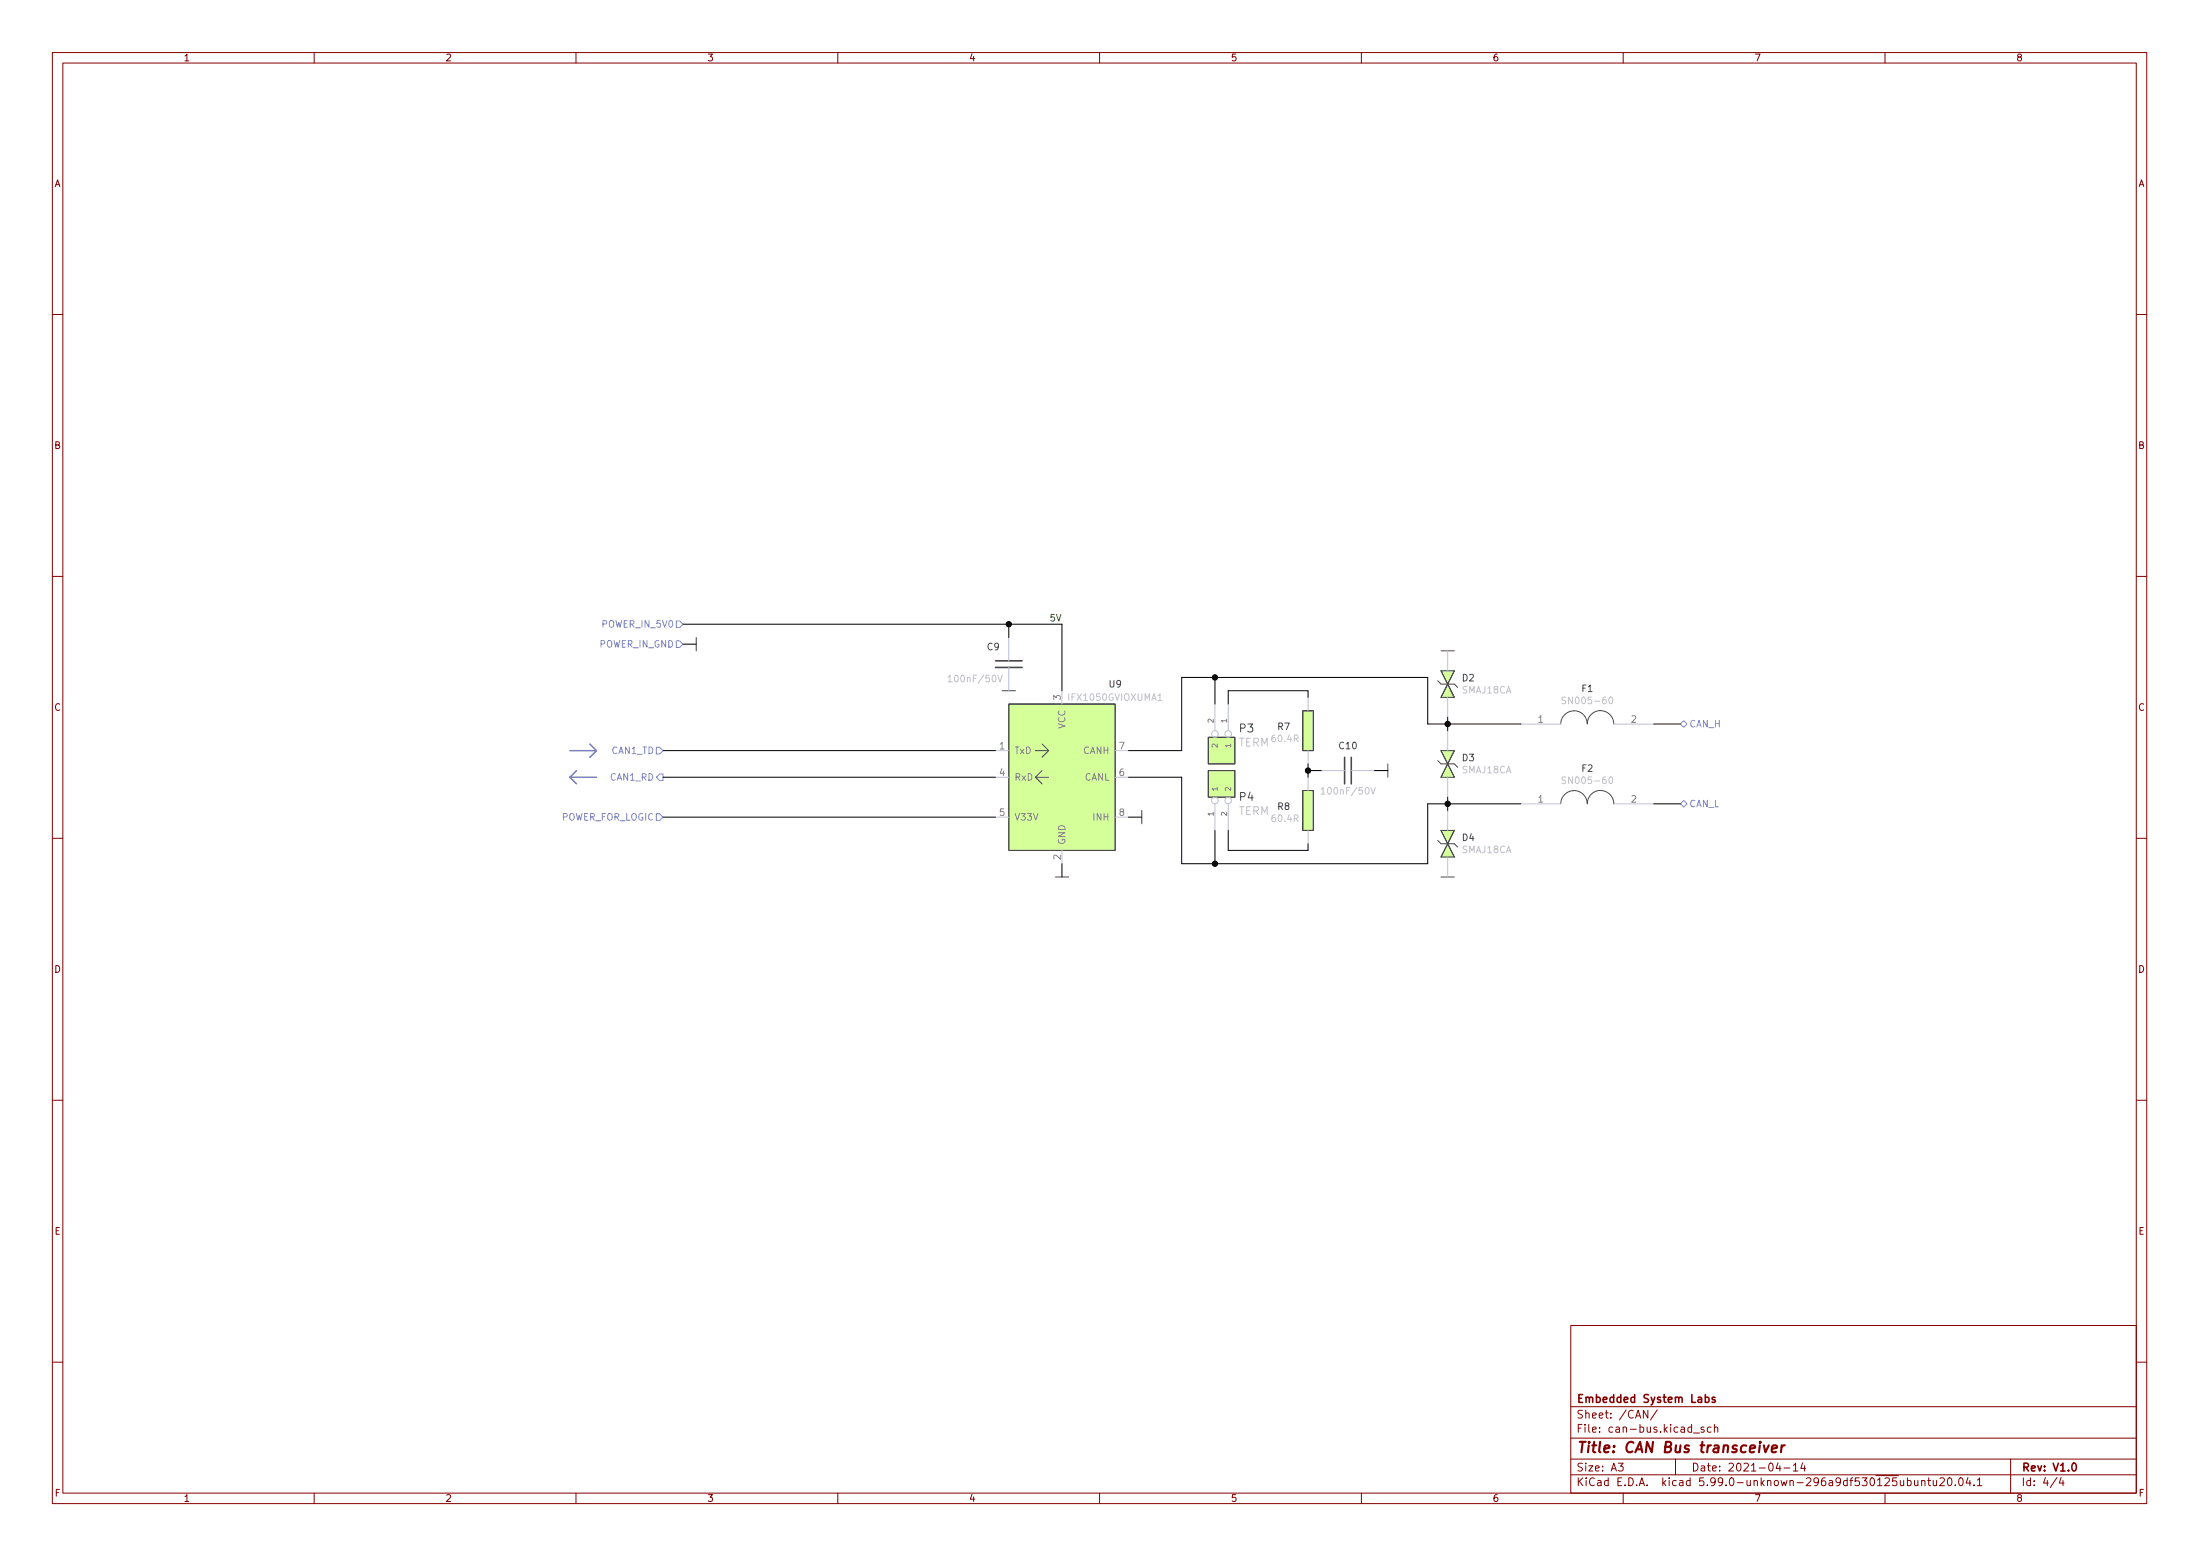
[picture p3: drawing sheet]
<svg xmlns="http://www.w3.org/2000/svg" width="420mm" height="297mm" viewBox="0 0 420 297" stroke-linecap="round" stroke-linejoin="round" font-family="sans-serif">
<g fill="none" stroke="#840000" stroke-width=".19">
<path d="M10 10h400v277h-400zM12 12h396v273h-396zM60 10v2M110 10v2M160 10v2M210 10v2M260 10v2M310 10v2M360 10v2M10 60h2M408 60h2M10 110h2"/>
<path d="M408 110h2M10 160h2M408 160h2M10 210h2M408 210h2M300 253h108v32h-108zM10 260h2M300 278.5h108M300 274.5h108M300 268.5h108M309.1 279.3h.9l-.5 .6 .4 .1v.7l-.2 .1-.6-.1M314.7 269.2v1.5l-.8-1.5v1.5"/>
<path d="M316.5 269.1l-1.3 2M320 278.5v3M323.4 273.6h1.2M325.4 272.5l-.3-.1-.2 .2v.2l.5 .2v.3h-.5M326.8 272.5l-.4-.1-.3 .3 .1 .6h.6M327.4 272.6l.2-.2 .4 .1 .1 .9M327.4 271.9v1.5M339.6 279.2l-.4 1.1h.9M339.9 279.8v1M342.5 279.7l.4-.4v1.5M344.3 279.2l-.4 1.1h1M344.6 279.8v1"/>
<path d="M384 278.5v6.5M408 260h2M60 285v2M110 285v2M160 285v2M210 285v2M260 285v2M300 281.5h108M310 285v2M340.7 280.2h1.2M342.5 280.8h.9M360 285v2"/>
<path d="M365.6 282.6l.1 .9 .4 .1 .2-.1M366.3 282.6v1M367 282.8l.2-.2 .4 .1v.9M367 282.6v1M368.1 282.6h.6M368.4 282.1v1.3l.3 .2M369.2 282.6l.1 .9 .3 .1 .3-.1M369.9 282.6v1M370.5 282.3l.6-.2 .2 .2 .1 .2-1 1.1h1M372.1 282.2l.2-.1a.8 .8 0 0 1 .5 .8 .8 .8 0 0 1-.5 .7 1 1 0 0 1-.2-1.4zM373.4 283.5v.1M374.3 282.2l.1-.1a.8 .8 0 0 1 .5 .8 .8 .8 0 0 1-.5 .7 1 1 0 0 1-.1-1.4z"/>
<path d="M375.9 282l-.4 1.1h.9M376.2 282.6v1M377 283.5v.1M377.6 282.5l.5-.4v1.5M377.6 283.6h.9M392.9 282l-1.3 2M393.6 282l-.3 1.1h.9M394 282.6v1"/>
</g>
<path d="M325.7 266.8l.4-.1 .3 .3-.1 .6h-.6M327.5 266.8l-.3-.1-.2 .2v.2l.5 .2v.3h-.5M395.9 279.4l.1-.1a.8 .8 0 0 1 .6 .8 .8 .8 0 0 1-.6 .7 1 1 0 0 1-.1-1.4z" fill="none" stroke="#840000" stroke-width=".3"/>
<path d="M336.9 275.9l.3 1.3 .6-1.3M338.4 276.6l1-.2-.1-.4h-.7l-.3 1 .3 .2 .6-.1M340.3 275.9l-.2 1.3M340.9 275.9l-.4 .1-.3 .3" fill="none" stroke="#840000" stroke-width=".4"/>
<g fill="none" stroke="#484848" stroke-width=".19">
<path d="M133 121.7v2.5M191.4 131.9h2.5M192.7 134.4h20.3v27.9h-20.3zM248.8 135.7h2v7.6h-2zM274.6 130l.6 .6h2.5l.7 .6M275.2 128.1h2.5l-1.2 2.5zM275.2 124.2h2.5M276.5 130.6l1.2 2.5h-2.5zM298.1 138.2a2.53 2.53 0 0 1 2.5-2.5 2.53 2.53 0 0 1 2.5 2.5M305.7 135.7a2.54 2.54 0 0 1 2.5 2.5M305.7 135.6a2.54 2.54 0 0 0-2.6 2.6M197.7 143.3h2.6"/>
<path d="M197.7 148.4h2.6M197.7 148.4l1.3 1.2M199 147.1l-1.3 1.3M199 142l1.3 1.3M200.3 143.3l-1.3 1.3M218.1 154.7v2.6M230.8 140.8h5v5h-5zM230.8 147.1h5v5.1h-5zM248.8 150.9h2v7.6h-2zM265 145.8v2.6M274.6 145.2l.6 .6h2.5l.7 .7M275.2 143.3h2.5l-1.2 2.5z"/>
<path d="M275.2 158.5h2.5l-1.2 2.6zM276.5 145.8l1.2 2.6h-2.5zM298.1 153.5a2.53 2.53 0 0 1 2.5-2.6 2.53 2.53 0 0 1 2.5 2.6M305.7 150.9a2.54 2.54 0 0 1 2.5 2.6M305.7 150.9a2.54 2.54 0 0 0-2.6 2.5M201.5 167.4h2.6M274.6 160.4l.6 .7h2.5l.7 .6M275.2 167.4h2.5M276.5 161.1l1.2 2.5h-2.5z"/>
</g>
<g fill="none" stroke="#babcdd" stroke-width=".19">
<path d="M192.7 121.7v4.5M192.7 127.4v4.5M202.8 131.9v2.5M232 134.4v5.1M234.6 134.4v5.1M249.8 133.1v2.6M276.5 124.2v3.9M276.5 133.1v3.8M276.5 139.5v3.8M290.4 138.2h7.7M308.2 138.2h7.6M190.1 143.3h2.6"/>
<path d="M190.1 148.4h2.6M190.1 156h2.6M213 143.3h2.5M213 148.4h2.5M213 156h2.5M232 153.5v5M234.6 153.5v5M249.8 143.3v2.5M249.8 148.4v2.5M249.8 158.5v2.6M252.3 147.1h4.5M258 147.1h4.5"/>
<path d="M276.5 148.4v3.8M276.5 154.7v3.8M290.4 153.5h7.7M308.2 153.5h7.6M202.8 162.3v2.6M276.5 163.6v3.8"/>
<circle cx="232" cy="152.8" r=".63"/>
<circle cx="232" cy="140.1" r=".63"/>
<circle cx="234.6" cy="140.1" r=".63"/>
<circle cx="234.6" cy="152.8" r=".63"/>
</g>
<path d="M181.1 129.3l.3-.4v1.3M181.1 130.2h.7M190.6 128.9l.4 1.3 .4-1.3M221.2 133.7h.7M299 133.1h-.4l-.2 .1v.4l.5 .2 .1 .3-.2 .2h-.5M307.4 133.1h.2a.68 .68 0 0 1 .4 .6 .68 .68 0 0 1-.4 .6 .85 .85 0 0 1-.2-1.2zM252.3 150.7l.4-.4v1.3M252.3 151.6h.7M261.8 150.3l.4 1.3 .5-1.3M299 148.4l-.4-.1-.2 .1v.4l.5 .2 .1 .3-.2 .3-.5-.1M307.4 148.4l.2-.1a.68 .68 0 0 1 .4 .6 .68 .68 0 0 1-.4 .7 .85 .85 0 0 1-.2-1.2z" fill="none" stroke="#c2c2c2" stroke-width=".19"/>
<g fill="#d4ff99" stroke="#d4ff99" stroke-width=".19">
<path d="M230.8 140.8h5v5h-5z"/>
<path d="M275.2 128.1h2.5l-1.2 2.5z"/>
<path d="M276.5 130.6l1.2 2.5h-2.5z"/>
<path d="M275.2 143.3h2.5l-1.2 2.5z"/>
<path d="M276.5 145.8l1.2 2.6h-2.5z"/>
<path d="M275.2 158.5h2.5l-1.2 2.6z"/>
<path d="M276.5 161.1l1.2 2.5h-2.5z"/>
<path d="M230.8 147.1h5v5.1h-5z"/>
<path d="M192.7 134.4h20.3v27.9h-20.3z"/>
<path d="M248.8 135.7h2v7.6h-2z"/>
<path d="M248.8 150.9h2v7.6h-2z"/>
</g>
<path d="M190.1 127.4h5.1M190.1 126.1h5.1M256.8 144.6v5M258.1 144.6v5" fill="none" stroke="#484848" stroke-width=".3"/>
<path d="M129.2 118.5h.6l.6 .7-.6 .6h-.6zM129.2 122.3h.6l.6 .7-.6 .6h-.6zM321.6 137.6l.6 .6-.6 .6-.7-.6zM125.3 142.7h.7l.6 .6-.6 .6h-.7zM125.3 155.4h.7l.6 .6-.6 .6h-.7zM126 147.7h.6v1.3h-.6l-.7-.6zM320.9 153.5l.7-.7 .6 .7-.6 .6z" fill="none" stroke="#6e82ff" stroke-width=".19"/>
<path d="M108.8 148.4l1.3 1.2M108.8 143.3h5.1M108.8 148.4h5.1M110.1 147.1l-1.3 1.3M112.6 142l1.3 1.3M113.9 143.3l-1.3 1.3" fill="none" stroke="#505ad2" stroke-width=".25"/>
<g fill="none" stroke="#000" stroke-width=".19">
<path d="M130.4 119.2h72.4v12.7M192.7 119.2v2.5M130.4 123h2.6M232 129.3v5.1M249.8 133.1v-1.2h-15.2v2.5M276.5 136.9v2.6M290.4 138.2h-17.7v-8.9h-47v14h-10.2M315.8 138.2h5.1M126.6 148.4h63.5M126.6 156h63.5M126.6 143.3h63.5M215.5 148.4h10.2v16.5h47v-11.4h17.7"/>
<path d="M215.5 156h2.6M232 158.5v6.4M234.6 158.5v3.8h15.2v-1.2M249.8 147.1h2.5M249.8 145.8v2.6M262.5 147.1h2.5M276.5 152.2v2.5M315.8 153.5h5.1M202.8 164.9v2.5"/>
</g>
<g fill="#000" stroke="#000" stroke-width=".19">
<circle cx="192.7" cy="119.2" r=".51"/>
<circle cx="232" cy="129.3" r=".51"/>
<circle cx="276.5" cy="138.2" r=".51"/>
<circle cx="249.8" cy="147.1" r=".51"/>
<circle cx="276.5" cy="153.5" r=".51"/>
<circle cx="232" cy="164.9" r=".51"/>
</g>
<text font-size="2.8" fill="#840000" x="301" y="277.3">Title: CAN Bus transceiver</text>
<g font-size="2.1" fill="#c2c2c2">
<text x="236.5" y="142.5">TERM</text>
<text x="236.5" y="155.6">TERM</text>
</g>
<g font-size="2.1" fill="#454750">
<text x="236.8" y="139.8">P3</text>
<text x="236.8" y="152.9">P4</text>
</g>
<g font-size="2.1" fill="#840000">
<text x="301" y="267.8">Embedded System Labs</text>
<text x="301" y="273.5">File: can-bus.kicad_sch</text>
<text x="301" y="270.8">Sheet: /CAN/</text>
<text x="301" y="280.9">Size: A3</text>
<text x="323" y="280.9">Date: 2021-04-14</text>
<text x="386" y="280.9">Rev: V1.0</text>
<text x="301" y="283.7">KiCad E.D.A. kicad 5.99.0-unknown-296a9df530~125~ubuntu20.04.1</text>
<text x="386" y="283.7">Id: 4/4</text>
</g>
<g font-size="1.8" fill="#840000">
<text x="35" y="11.7">1</text>
<text x="85" y="11.7">2</text>
<text x="135" y="11.7">3</text>
<text x="185" y="11.7">4</text>
<text x="235" y="11.7">5</text>
<text x="285" y="11.7">6</text>
<text x="335" y="11.7">7</text>
<text x="385" y="11.7">8</text>
<text x="10.3" y="35.7">A</text>
<text x="408.3" y="35.7">A</text>
<text x="10.3" y="85.7">B</text>
<text x="408.3" y="85.7">B</text>
<text x="10.3" y="135.7">C</text>
<text x="408.3" y="135.7">C</text>
<text x="10.3" y="185.7">D</text>
<text x="408.3" y="185.7">D</text>
<text x="10.4" y="235.7">E</text>
<text x="408.4" y="235.7">E</text>
<text x="10.4" y="285.7">F</text>
<text x="35" y="286.7">1</text>
<text x="85" y="286.7">2</text>
<text x="135" y="286.7">3</text>
<text x="185" y="286.7">4</text>
<text x="235" y="286.7">5</text>
<text x="285" y="286.7">6</text>
<text x="335" y="286.7">7</text>
<text x="385" y="286.7">8</text>
<text x="408.4" y="285.7">F</text>
</g>
<g font-size="1.8" fill="#6e82ff">
<text x="115.2" y="119.8">POWER_IN_5V0</text>
<text x="114.4" y="123.6">POWER_IN_GND</text>
<text x="116.8" y="143.9">CAN1_TD</text>
<text x="322.6" y="138.8">CAN_H</text>
<text x="116.6" y="149">CAN1_RD</text>
<text x="322.6" y="154.1">CAN_L</text>
<text x="107" y="156.6">POWER_FOR_LOGIC</text>
</g>
<text font-size="1.8" fill="#00c200" x="200.7" y="118.6">5V</text>
<g font-size="1.8" fill="#454750">
<text x="188.6" y="124.1">C9</text>
<text x="211.8" y="131.2">U9</text>
<text x="279.3" y="130.1">D2</text>
<text x="302.1" y="132.1">F1</text>
<text x="244" y="139.4">R7</text>
<text x="255.8" y="143">C10</text>
<text x="279.3" y="145.3">D3</text>
<text x="302.1" y="147.3">F2</text>
<text x="244" y="154.6">R8</text>
<text x="279.3" y="160.5">D4</text>
</g>
<g font-size="1.8" fill="#c2c2c2">
<text x="181.8" y="130.2">100nF/50V</text>
<text x="204.3" y="133.8">IFX1050GVIOXUMA1</text>
<text x="279.2" y="132.4">SMAJ18CA</text>
<text x="299.2" y="134.4">SN005-60</text>
<text x="243" y="141.7">60.4R</text>
<text x="279.2" y="147.6">SMAJ18CA</text>
<text x="299.2" y="149.6">SN005-60</text>
<text x="253.1" y="151.7">100nF/50V</text>
<text x="243" y="156.9">60.4R</text>
<text x="279.2" y="162.9">SMAJ18CA</text>
</g>
<g font-size="1.8" fill="#848484">
<text x="202.6" y="133.6" transform="rotate(-90 202.6 133.6)">3</text>
<text x="293.8" y="138">1</text>
<text x="311.5" y="138">2</text>
<text x="190.9" y="143">1</text>
<text x="193.7" y="143.9">TxD</text>
<text x="203.5" y="139.2" transform="rotate(-90 203.5 139.2)">VCC</text>
<text x="206.9" y="143.9">CANH</text>
<text x="213.8" y="143">7</text>
<text x="190.9" y="148.1">4</text>
<text x="193.7" y="149">RxD</text>
<text x="207.1" y="149">CANL</text>
<text x="213.8" y="148.1">6</text>
<text x="190.9" y="155.7">5</text>
<text x="213.8" y="155.7">8</text>
<text x="293.8" y="153.2">1</text>
<text x="311.5" y="153.2">2</text>
<text x="193.7" y="156.6">V33V</text>
<text x="203.5" y="161.3" transform="rotate(-90 203.5 161.3)">GND</text>
<text x="208.9" y="156.6">INH</text>
<text x="202.6" y="164.1" transform="rotate(-90 202.6 164.1)">2</text>
</g>
<g font-size="1.4" fill="#848484">
<text x="231.8" y="138" transform="rotate(-90 231.8 138)">2</text>
<text x="234.3" y="138" transform="rotate(-90 234.3 138)">1</text>
<text x="232.5" y="142.6" transform="rotate(-90 232.5 142.6)">2</text>
<text x="235.1" y="142.6" transform="rotate(-90 235.1 142.6)">1</text>
<text x="231.8" y="155.8" transform="rotate(-90 231.8 155.8)">1</text>
<text x="232.5" y="151.2" transform="rotate(-90 232.5 151.2)">1</text>
<text x="234.3" y="155.8" transform="rotate(-90 234.3 155.8)">2</text>
<text x="235.1" y="151.2" transform="rotate(-90 235.1 151.2)">2</text>
</g>
</svg>
